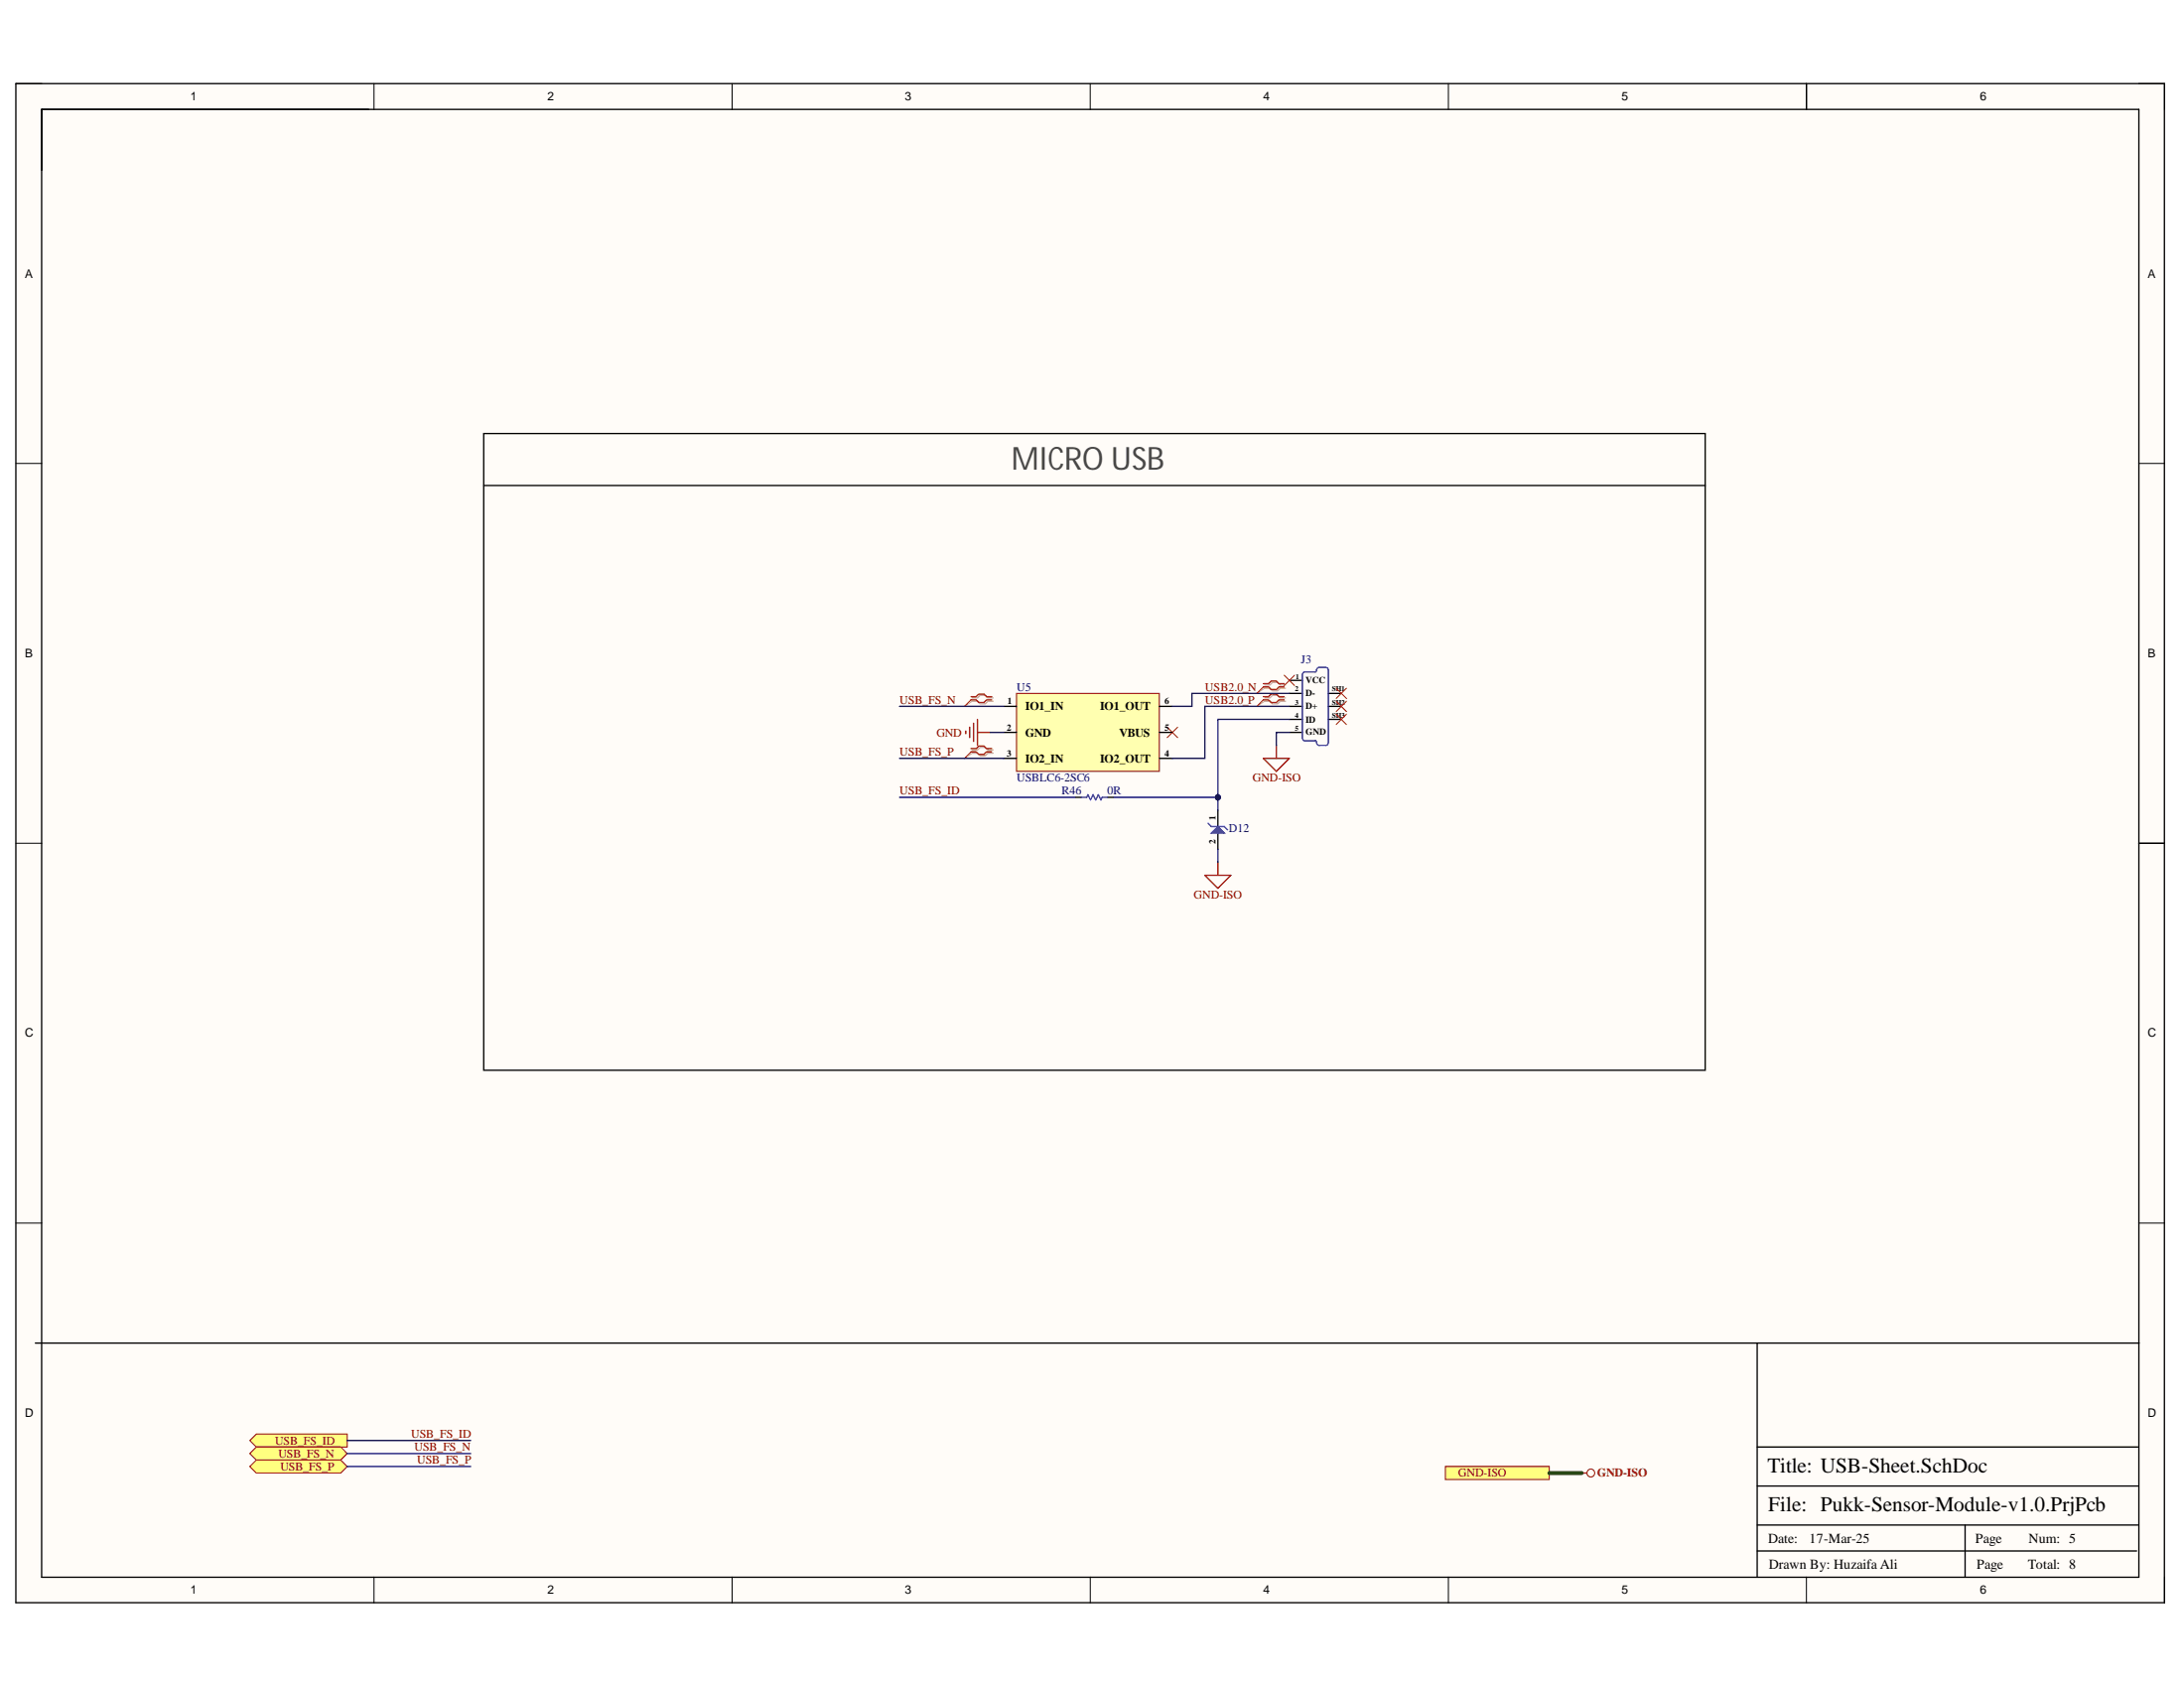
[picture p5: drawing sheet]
<svg xmlns="http://www.w3.org/2000/svg" width="279mm" height="216mm" viewBox="0 0 279 216" stroke-linecap="round" stroke-linejoin="round" font-family="sans-serif">
<g fill="#fffcf8">
<path d="M2 10.7h274.9v194.3h-274.9z" fill-rule="evenodd"/>
<path d="M5.4 14h268.2v187.7h-268.2z" fill-rule="evenodd"/>
</g>
<g fill="none" stroke="#000" stroke-width=".13">
<path d="M2 10.7h3.4M47.8 10.7v3.3M93.7 10.7v3.3M139.5 10.7v3.3M185.3 10.7v3.3M231.1 10.7v3.3M273.6 10.7h3.3v3.3M2 59.3h3.4M273.6 59.3h3.3M2 107.9h3.4M273.6 107.9h3.3M2 156.4h3.4"/>
<path d="M273.6 156.4h3.3M47.8 201.7v3.3M93.7 201.7v3.3M139.5 201.7v3.3M185.3 201.7v3.3M231.1 201.7v3.3M276.9 201.7v3.3"/>
</g>
<path d="M2 10.7h274.9v194.3h-274.9zM5.3 14h268.3v187.7h-268.3zM231.1 10.7v3.3M273.6 107.9h3.3M273.7 171.8h-48.9v29.9M224.8 198.4h48.5M224.8 195.1h48.7M224.8 190.1h48.7M224.8 185.1h48.7M251.4 195.1v6.6" fill="none" stroke="#000" stroke-width=".17"/>
<path d="M124.2 89.5l-.8 .8M149.3 93l1.4 1.3M150.7 93l-1.4 1.3" fill="none" stroke="#f00" stroke-width=".13"/>
<path d="M123.6 93.5v.3M124.1 93v1.3M124.6 92.5v2.3M125 92v3.3M125 93.7h1.7" fill="none" stroke="#800000" stroke-width=".17"/>
<path d="M124.4 89.3h.6l.4-.4h.6l.4 .4h.6M124.4 89.7h.6l.4 .3h.6l.4-.3h.6" fill="none" stroke="#d0a19e" stroke-width=".17"/>
<path d="M124.4 89.7l-1 .6" fill="none" stroke="#d0a19e" stroke-width=".13"/>
<path d="M124.2 89.1h.7l.3-.3h.7l.3 .3h.7M124.2 89.5h.7l.3 .3h.7l.3-.3h.7" fill="none" stroke="#f00" stroke-width=".17"/>
<path d="M130 88.7h18.3v10h-18.3z" fill-rule="evenodd" fill="#ffffb0"/>
<path d="M130 88.7h18.3v10h-18.3z" fill="none" stroke="#800000" stroke-width=".13"/>
<path d="M128.4 90.3h1.6M128.4 93.7h1.6M128.4 97h1.6M148.3 90.3h1.7M148.3 93.7h1.7M148.3 97h1.7M155.8 103.6v2.1M155.8 106.6v2" fill="none" stroke="#000" stroke-width=".17"/>
<path d="M155 106.6l.8-.9 .8 .9z" fill="#00f"/>
<path d="M166.8 86l-.2 .4v7.9l.2 .4M166.9 85.9h1.4M166.9 94.8h1.4M168.2 94.7l.2 .3M168.3 86l.1-.2a.43 .43 0 0 1 .4-.4h1l.1 .3v9.2M168.4 95l.1 .2 .3 .1h1l.1-.3M138.3 102h.7l.2-.4 .3 .7 .3-.7 .4 .7 .3-.7 .3 .7 .2-.3h.7M154.6 105.3l.4 .4h1.6l.5 .4M155 106.6l.8-.9 .8 .9z" fill="none" stroke="#00f" stroke-width=".17"/>
<g fill="none" stroke="#000" stroke-width=".17">
<path d="M61.9 55.5h156.2v81.4h-156.2zM61.9 62.1h156.2M164.9 88.7h1.7M164.9 92h1.7M164.9 90.3h1.7M164.9 87h1.7M164.9 93.7h1.7M169.9 88.7h1.7M169.9 92h1.7M169.9 90.3h1.7M137.5 102h.8M141.7 102h.8"/>
<path d="M4.5 171.8h220.3"/>
</g>
<path d="M124.4 95.9h.6l.4-.3h.6l.4 .3h.6M124.4 96.3h.6l.4 .4h.6l.4-.4h.6M161.8 87.6h.7l.3-.3h.6l.4 .3h.6M161.8 88h.7l.3 .4h.6l.4-.4h.6M161.8 89.3h.7l.3-.4h.6l.4 .4h.6M161.8 89.7h.7l.3 .3h.6l.4-.3h.6" fill="none" stroke="#d0a19e" stroke-width=".17"/>
<path d="M124.4 96.3l-1 .7M161.8 88l-1 .7M161.8 89.7l-1 .6" fill="none" stroke="#d0a19e" stroke-width=".13"/>
<path d="M124.2 95.8h.7l.3-.4h.7l.3 .4h.7M124.2 96.2h.7l.3 .3h.7l.3-.3h.7M161.6 87.4h.7l.3-.3h.7l.3 .3h.7M161.6 87.9h.7l.3 .3h.7l.3-.3h.7M161.6 89.1h.7l.3-.3h.7l.3 .3h.7M161.6 89.5h.7l.3 .3h.7l.3-.3h.7" fill="none" stroke="#f00" stroke-width=".17"/>
<path d="M124.2 96.2l-.8 .8M161.6 87.9l-.8 .8M161.6 89.5l-.8 .8M164.3 86.4l1.3 1.3M165.6 86.4l-1.3 1.3M170.9 88l1.4 1.4M170.9 89.7l1.4 1.3M170.9 91.3l1.4 1.4M172.3 88l-1.4 1.4M172.3 89.7l-1.4 1.3M172.3 91.3l-1.4 1.4" fill="none" stroke="#f00" stroke-width=".13"/>
<path d="M161.6 97h3.3l-1.6 1.7zM163.3 95.3v1.7M154.1 112h3.4l-1.7 1.6zM155.8 110.3v1.7" fill="none" stroke="#800000" stroke-width=".17"/>
<path d="M115.1 90.3h13.3M115.1 97h13.3M126.7 93.7h1.7M164.9 93.7h-1.6v1.6M164.9 90.3h-10.8v6.7h-4.1M164.9 88.7h-12.4v1.6h-2.5M115.1 102h22.4M142.5 102h13.3M155.8 108.6v1.7" fill="none" stroke="#000080" stroke-width=".17"/>
<circle cx="155.8" cy="102" r=".33" fill="#000080"/>
<circle cx="155.8" cy="102" r=".33" fill="none" stroke="#000080" stroke-width=".13"/>
<path d="M164.9 92h-9.1v11.6" fill="none" stroke="#000080" stroke-width=".17"/>
<circle cx="155.8" cy="102" r=".33" fill="#000080"/>
<circle cx="155.8" cy="102" r=".33" fill="none" stroke="#000080" stroke-width=".13"/>
<path d="M32 184.2l.8-.8h11.6v1.7h-11.6z" fill-rule="evenodd" fill="#ffff80"/>
<path d="M32 184.2l.8-.8h11.6v1.7h-11.6z" fill="none" stroke="#800000" stroke-width=".13"/>
<path d="M32 185.9l.8-.8h10.8l.8 .8-.8 .8h-10.8z" fill-rule="evenodd" fill="#ffff80"/>
<path d="M32 185.9l.8-.8h10.8l.8 .8-.8 .8h-10.8z" fill="none" stroke="#800000" stroke-width=".13"/>
<path d="M32 187.6l.8-.9h10.8l.8 .9-.8 .8h-10.8z" fill-rule="evenodd" fill="#ffff80"/>
<path d="M32 187.6l.8-.9h10.8l.8 .9-.8 .8h-10.8z" fill="none" stroke="#800000" stroke-width=".13"/>
<path d="M44.4 184.2h15.8M44.4 185.9h15.8M44.4 187.6h15.8" fill="none" stroke="#000080" stroke-width=".17"/>
<path d="M184.9 187.6h13.3v1.6h-13.3z" fill-rule="evenodd" fill="#ffff80"/>
<g fill="none" stroke="#800000" stroke-width=".13">
<path d="M184.9 187.6h13.3v1.6h-13.3z"/>
<circle cx="203.5" cy="188.4" r=".5"/>
</g>
<path d="M202.4 188.4h.6" fill="none" stroke="#800000" stroke-width=".17"/>
<path d="M198.2 188.4h4.2" fill="none" stroke="#274e13" stroke-width=".51"/>
<text font-size="4.1" fill="#434343" x="129.4" y="60.1">MICRO USB</text>
<g font-size="2.7">
<text x="226.1" y="188.3">Title: USB-Sheet.SchDoc</text>
<text x="226.2" y="193.3">File: Pukk-Sensor-Module-v1.0.PrjPcb</text>
</g>
<g font-size="1.8">
<text x="226.2" y="197.3">Date:</text>
<text x="231.5" y="197.3">17-Mar-25</text>
<text x="252.7" y="197.3">Page</text>
<text x="259.5" y="197.3">Num: 5</text>
<text x="226.3" y="200.6">Drawn By: Huzaifa Ali</text>
<text x="252.9" y="200.6">Page</text>
<text x="259.5" y="200.6">Total: 8</text>
</g>
<g font-size="1.5">
<text x="24.4" y="12.8">1</text>
<text x="70" y="12.8">2</text>
<text x="115.8" y="12.8">3</text>
<text x="161.6" y="12.8">4</text>
<text x="207.5" y="12.8">5</text>
<text x="253.3" y="12.8">6</text>
<text x="3.2" y="35.5">A</text>
<text x="274.8" y="35.5">A</text>
<text x="3.2" y="84">B</text>
<text x="274.8" y="84">B</text>
<text x="131.2" y="90.8">IO1_IN</text>
<text x="131.2" y="94.2">GND</text>
<text x="140.7" y="90.8">IO1_OUT</text>
<text x="143.2" y="94.2">VBUS</text>
<text x="131.2" y="97.5">IO2_IN</text>
<text x="140.7" y="97.5">IO2_OUT</text>
<text x="3.2" y="132.7">C</text>
<text x="274.8" y="132.7">C</text>
<text x="3.2" y="181.2">D</text>
<text x="274.8" y="181.2">D</text>
<text x="24.4" y="203.8">1</text>
<text x="70" y="203.8">2</text>
<text x="115.8" y="203.8">3</text>
<text x="161.6" y="203.8">4</text>
<text x="207.5" y="203.8">5</text>
<text x="253.3" y="203.8">6</text>
</g>
<g font-size="1.5" fill="#000080">
<text x="130.1" y="88.3">U5</text>
<text x="166.4" y="84.9">J3</text>
<text x="130.1" y="99.9">USBLC6-2SC6</text>
<text x="135.8" y="101.6">R46</text>
<text x="141.7" y="101.6">0R</text>
<text x="157.2" y="106.4">D12</text>
</g>
<g font-size="1.5" fill="#800000">
<text x="154.2" y="88.3">USB2.0_N</text>
<text x="115.1" y="90">USB_FS_N</text>
<text x="119.8" y="94.2">GND</text>
<text x="154.2" y="90">USB2.0_P</text>
<text x="115.1" y="96.6">USB_FS_P</text>
<text x="115.1" y="101.6">USB_FS_ID</text>
<text x="160.3" y="99.9">GND-ISO</text>
<text x="152.7" y="114.9">GND-ISO</text>
<text x="35.2" y="184.7">USB_FS_ID</text>
<text x="52.6" y="183.9">USB_FS_ID</text>
<text x="53" y="185.6">USB_FS_N</text>
<text x="35.6" y="186.4">USB_FS_N</text>
<text x="35.9" y="188">USB_FS_P</text>
<text x="53.4" y="187.2">USB_FS_P</text>
<text x="186.6" y="188.9">GND-ISO</text>
<text x="204.3" y="188.9">GND-ISO</text>
</g>
<g font-size="1.2">
<text x="167" y="89">D-</text>
<text x="167" y="87.4">VCC</text>
<text x="128.8" y="93.4">2</text>
<text x="128.9" y="90">1</text>
<text x="149" y="93.4">5</text>
<text x="149" y="90">6</text>
<text x="167" y="92.4">ID</text>
<text x="167" y="90.7">D+</text>
<text x="167" y="94">GND</text>
<text x="128.8" y="96.7">3</text>
<text x="149" y="96.7">4</text>
<text x="155.5" y="108" transform="rotate(-90 155.5 108)">2</text>
<text x="155.5" y="104.9" transform="rotate(-90 155.5 104.9)">1</text>
</g>
<g font-size=".9">
<text x="165.7" y="88.4">2</text>
<text x="165.8" y="86.8">1</text>
<text x="170.4" y="88.4">SH1</text>
<text x="165.7" y="91.8">4</text>
<text x="165.7" y="90.1">3</text>
<text x="165.7" y="93.4">5</text>
<text x="170.4" y="90.1">SH2</text>
<text x="170.4" y="91.8">SH3</text>
</g>
</svg>
